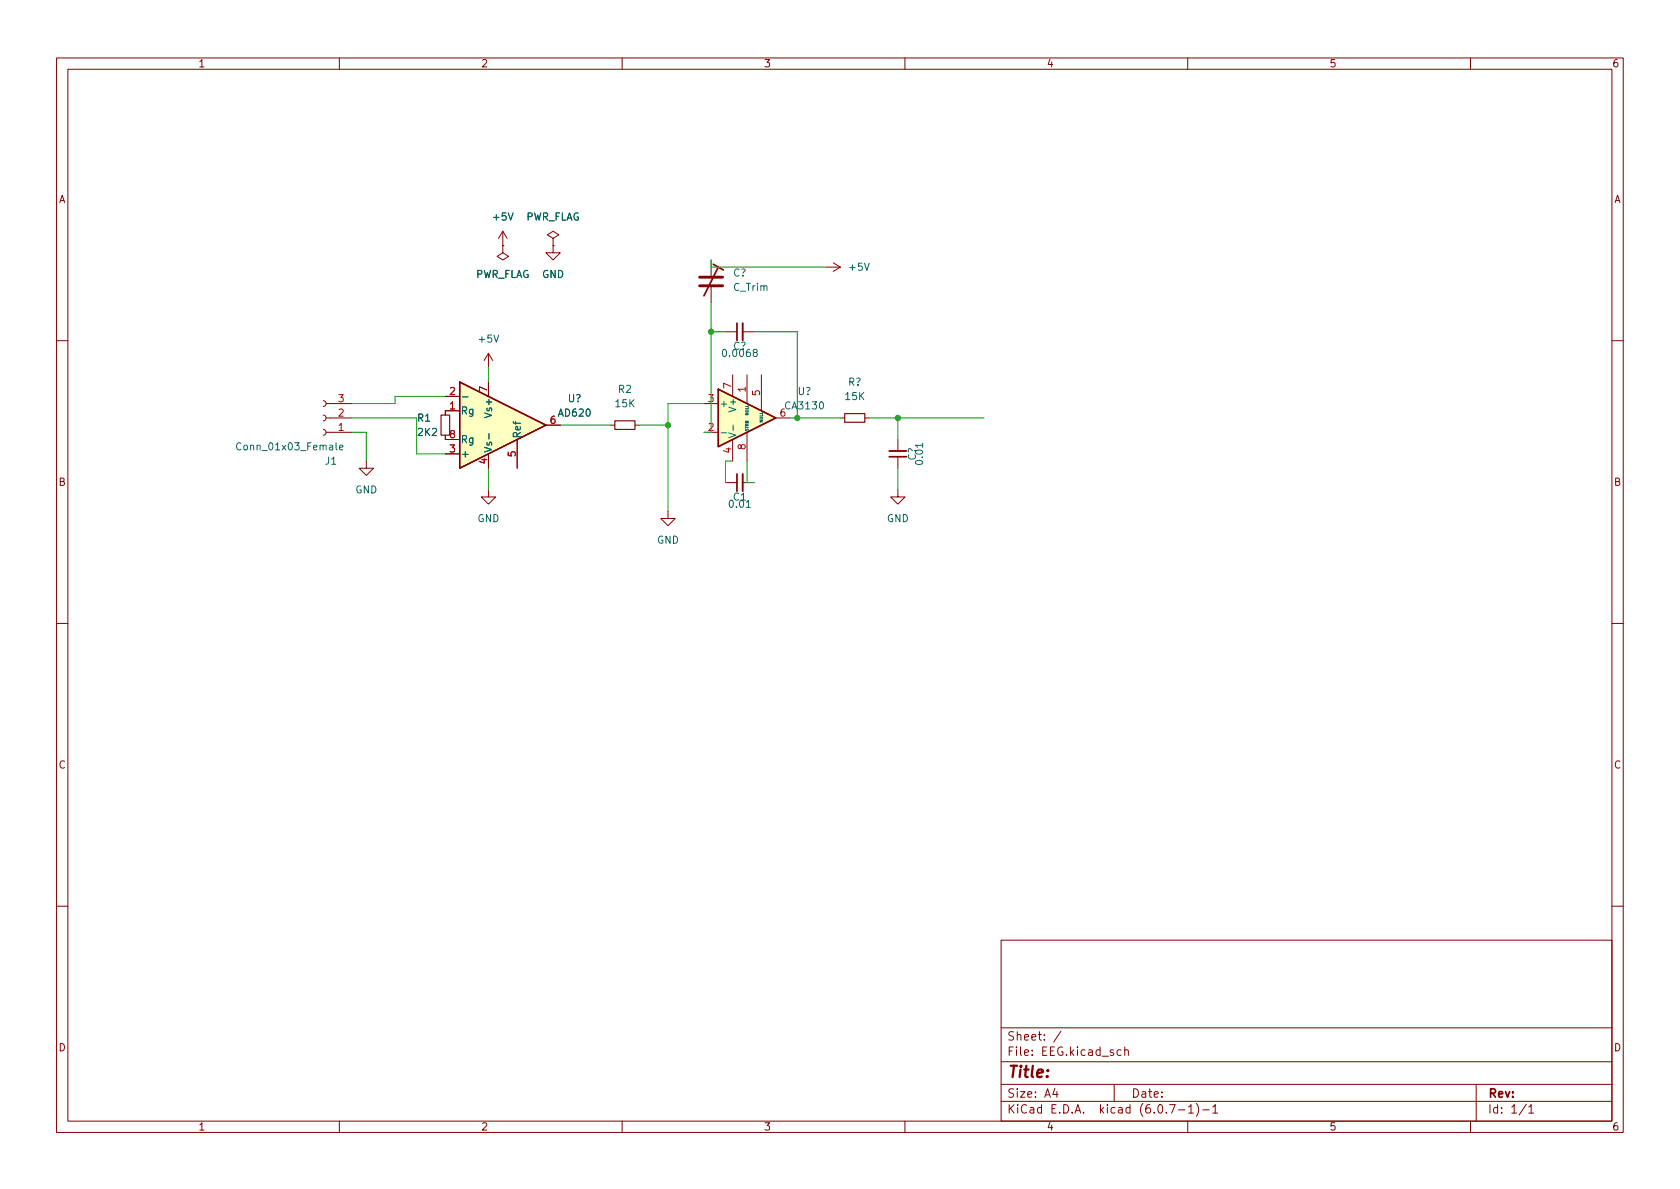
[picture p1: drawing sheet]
<svg xmlns="http://www.w3.org/2000/svg" width="297mm" height="210mm" viewBox="0 0 297 210" stroke-linecap="round" stroke-linejoin="round" font-family="sans-serif">
<g fill="none" stroke="#840000" stroke-width=".18">
<path d="M10 10.2h277v190.1h-277zM12 12.2h273v186.1h-273zM60 10.2v2M110 10.2v2M160 10.2v2M210 10.2v2M260 10.2v2M88.9 43.4v1.3l1 .6-1 .7-1-.7 1-.6M88.9 43.4h.1M88.9 40.9l-.8 1.3M88.9 40.9v2.5M88.9 40.9l.8 1.3"/>
<path d="M97.8 43.4v1.3h1.3l-1.3 1.3-1.3-1.3h1.3M97.8 42.2l1-.7-1-.6-1 .6 1 .7v1.2M97.8 43.4h.1M125.7 46v3M125.7 50.5v3.1M128.3 58.7h2M131.3 58.7h2M146 47.2h2.6M147.3 46.5l1.3 .7M148.6 47.2l-1.3 .8M10 60.2h2M57.2 70.9l.3 .1 .2 .4-.2 .3-.3 .2"/>
<path d="M57.2 73.4l.3 .1 .2 .4-.2 .4-.3 .1M57.2 75.9l.3 .2 .2 .3-.2 .4-.3 .2M57.7 73.9h4.5M57.7 76.4h4.5M57.7 71.4h4.5M78.7 70.1h2.6M78.7 77v.7h2.6M81.3 72.6h-2.6v.8M86.4 62.5v2.5M86.4 67.6v2.5M86.4 62.5l-.8 1.2M86.4 62.5l.7 1.2"/>
<path d="M91.4 77.7v5.1M96.5 75.2h2.6M107.9 75.2h.8M112.3 75.2h.7M124.5 76.4h2.5M124.5 71.4h2.5M129.5 66.3v3.8M129.5 77.7v3.8M132.1 66.3v5.1M132.1 76.4v5.1M134.6 66.3v6.3M137.2 73.9h2.5"/>
<path d="M148.6 73.9h.8M152.9 73.9h.8M158.7 77.7v2.1M285 60.2h2M64.8 81.5v1.3h1.2l-1.2 1.3-1.3-1.3h1.3M78.7 80.3h2.6M86.4 86.6v1.3h1.2l-1.2 1.2-1.3-1.2h1.3M86.4 80.3v2.5M118.1 90.4v1.3h1.3l-1.3 1.3-1.3-1.3h1.3M128.3 85.3h2M131.3 85.3h2M158.7 86.6v1.3h1.3l-1.3 1.2-1.2-1.2h1.2"/>
<path d="M158.7 80.8v2M10 110.2h2M285 110.2h2M10 160.2h2M177 166.3h108v32h-108zM285 160.2h2M60 198.3v2M110 198.3v2M160 198.3v2M177 194.8h108M177 191.8h108M177 187.8h108"/>
<path d="M177 181.8h108M186.5 192.5l-.4 1h1M186.9 193v1M187.6 182.4l-1.3 1.9M197 191.8v3M198.2 185.7l-.4-.1-.3 .3v.4l.1 .3h.6M198.9 185.8l.2-.2 .3 .1 .1 .9M198.9 185.1v1.5M206.8 195.3h1l-.7 1.5M208.4 196.3h1.1M210 198.3v2M210.1 195.8l.5-.5v1.5"/>
<path d="M210.1 196.8h.9M211.5 195.1a1.72 1.72 0 0 1 0 2.3M212.6 196.3h1.2M214.4 195.8l.5-.5v1.5M214.4 196.8h.9M260 198.3v2M261 191.8v6.5M269.9 195.3l-1.3 1.9M270.3 195.8l.4-.5v1.5M270.3 196.8h.9"/>
</g>
<g fill="#ffffc2" stroke="#ffffc2" stroke-width=".18">
<path d="M81.3 67.6l15.2 7.6-15.2 7.6z"/>
<path d="M127 68.8l10.2 5.1-10.2 5.1z"/>
</g>
<path d="M81.3 67.6l15.2 7.6-15.2 7.6zM127 68.8l10.2 5.1-10.2 5.1z" fill="none" stroke="#840000" stroke-width=".25"/>
<path d="M42.6 78.4a.6 .6 0 0 0-.8 .4 .6 .6 0 0 0 .6 .8l.2-.2M60 79.1l.6-.1v-.2l-.4-.1-.2 .2 .1 .6h.5M81.8 70.2h1M86.5 76.7v.9M127.5 76.5h1M128.8 76.5l1.3 .5-1.3 .4M129.6 75.2v.9" fill="none" stroke="#006464" stroke-width=".18"/>
<path d="M131.3 57.1v3.1M157.2 79.8h3.1M131.3 83.8v3.1" fill="none" stroke="#840000" stroke-width=".33"/>
<path d="M126.1 46.7l1.8 1M127 47.2l-2.5 5.1M130.3 57.1v3.1M130.3 83.8v3.1M157.2 80.8h3.1" fill="none" stroke="#840000" stroke-width=".3"/>
<path d="M78 73.4h1.5v3.6h-1.5zM108.7 74.4h3.6v1.5h-3.6zM149.4 73.1h3.5v1.6h-3.5z" fill="none" stroke="#840000" stroke-width=".2"/>
<path d="M123.7 50.5h4.1M123.7 49h4.1" fill="none" stroke="#840000" stroke-width=".51"/>
<g fill="none" stroke="#009600" stroke-width=".18">
<path d="M125.7 53.6v22.8h-1.2M125.7 46v1.2h20.3M125.7 58.7h2.6M133.3 58.7h7.7v15.2M62.2 76.4h2.6v5.1M62.2 73.9h11.5v6.4h5M78.7 70.1h-8.9v1.3h-7.6M86.4 65v2.6M99.1 75.2h8.8M113 75.2h5.1M124.5 71.4h-6.4v19M139.7 73.9h8.9"/>
<path d="M153.7 73.9h20.3M158.7 73.9v3.8M86.4 82.8v3.8M129.5 81.5h-1.2v3.8M132.1 81.5v3.8h1.2M158.7 82.8v3.8"/>
</g>
<g fill="#009600" stroke="#009600" stroke-width=".18">
<circle cx="141" cy="73.9" r=".46"/>
<circle cx="125.7" cy="58.7" r=".46"/>
<circle cx="118.1" cy="75.2" r=".46"/>
<circle cx="158.7" cy="73.9" r=".46"/>
</g>
<text font-size="2.8" fill="#840000" x="178" y="190.6">Title:</text>
<g font-size="2.1" fill="#840000">
<text x="178" y="184">Sheet: /</text>
<text x="178" y="186.7">File: EEG.kicad_sch</text>
<text x="178" y="196.9">KiCad E.D.A. kicad (6.0.7-1)-1</text>
<text x="178" y="194.1">Size: A4</text>
<text x="200" y="194.1">Date:</text>
<text x="263" y="194.1">Rev:</text>
<text x="263" y="196.9">Id: 1/1</text>
</g>
<g font-size="1.8" fill="#840000">
<text x="35" y="11.9">1</text>
<text x="85" y="11.9">2</text>
<text x="135" y="11.9">3</text>
<text x="185" y="11.9">4</text>
<text x="235" y="11.9">5</text>
<text x="285" y="11.9">6</text>
<text x="10.3" y="35.9">A</text>
<text x="285.3" y="35.9">A</text>
<text x="10.3" y="85.9">B</text>
<text x="285.3" y="85.9">B</text>
<text x="10.3" y="135.9">C</text>
<text x="285.3" y="135.9">C</text>
<text x="10.3" y="185.9">D</text>
<text x="285.3" y="185.9">D</text>
<text x="35" y="199.9">1</text>
<text x="85" y="199.9">2</text>
<text x="135" y="199.9">3</text>
<text x="185" y="199.9">4</text>
<text x="235" y="199.9">5</text>
<text x="285" y="199.9">6</text>
</g>
<g font-size="1.8" fill="#006464">
<text x="87.3" y="39">+5V</text>
<text x="92.8" y="39">PWR_FLAG</text>
<text x="150.3" y="47.9">+5V</text>
<text x="83.9" y="49.1">PWR_FLAG</text>
<text x="95.8" y="49.1">GND</text>
<text x="129.6" y="48.9">C?</text>
<text x="129.7" y="51.4">C_Trim</text>
<text x="84.8" y="60.6">+5V</text>
<text x="128.1" y="63.1">0.0068</text>
<text x="129.6" y="61.8">C?</text>
<text x="100.4" y="71.1">U?</text>
<text x="109.4" y="69.5">R2</text>
<text x="141.1" y="69.8">U?</text>
<text x="149.5" y="70.7">15K</text>
<text x="150" y="68.2">R?</text>
<text x="73.8" y="74.5">R1</text>
<text x="74" y="77.1">2K2</text>
<text x="81.4" y="73.3">Rg</text>
<text x="87" y="73.4" transform="rotate(-90 87 73.4)">Vs+</text>
<text x="92.1" y="77.6" transform="rotate(-90 92.1 77.6)">Ref</text>
<text x="98.8" y="73.7">AD620</text>
<text x="108.9" y="72">15K</text>
<text x="127.1" y="72">+</text>
<text x="130.2" y="72.4" transform="rotate(-90 130.2 72.4)">V+</text>
<text x="139" y="72.4">CA3130</text>
<text x="42.5" y="79.6">Conn_01x03_Female</text>
<text x="57.5" y="82.2">J1</text>
<text x="81.4" y="80.9">+</text>
<text x="81.4" y="78.4">Rg</text>
<text x="87" y="80.1" transform="rotate(-90 87 80.1)">Vs-</text>
<text x="161.9" y="81.4" transform="rotate(-90 161.9 81.4)">C?</text>
<text x="163.2" y="82" transform="rotate(-90 163.2 82)">0.01</text>
<text x="62.8" y="87.2">GND</text>
<text x="129.1" y="89.8">0.01</text>
<text x="129.7" y="88.5">C1</text>
<text x="84.4" y="92.3">GND</text>
<text x="156.8" y="92.3">GND</text>
<text x="116.1" y="96.1">GND</text>
</g>
<g font-size="1.8" fill="#a90000">
<text x="59.8" y="71.1">3</text>
<text x="79.5" y="69.8">2</text>
<text x="86.1" y="69.3" transform="rotate(-90 86.1 69.3)">7</text>
<text x="125.2" y="71.1">3</text>
<text x="129.3" y="68.7" transform="rotate(-90 129.3 68.7)">7</text>
<text x="131.8" y="69.3" transform="rotate(-90 131.8 69.3)">1</text>
<text x="134.4" y="70" transform="rotate(-90 134.4 70)">5</text>
<text x="59.8" y="76.2">1</text>
<text x="59.8" y="73.7">2</text>
<text x="79.5" y="72.4">1</text>
<text x="79.5" y="77.5">8</text>
<text x="97.3" y="74.9">6</text>
<text x="125.2" y="76.2">2</text>
<text x="137.9" y="73.7">6</text>
<text x="79.5" y="80">3</text>
<text x="86.1" y="82" transform="rotate(-90 86.1 82)">4</text>
<text x="91.2" y="80.8" transform="rotate(-90 91.2 80.8)">5</text>
<text x="129.3" y="80.1" transform="rotate(-90 129.3 80.1)">4</text>
<text x="131.8" y="79.5" transform="rotate(-90 131.8 79.5)">8</text>
</g>
<g font-size=".7" fill="#006464">
<text x="132.3" y="76.3" transform="rotate(-90 132.3 76.3)">STRB</text>
<text x="132.3" y="73.4" transform="rotate(-90 132.3 73.4)">NULL</text>
<text x="134.9" y="74.7" transform="rotate(-90 134.9 74.7)">NULL</text>
</g>
</svg>
